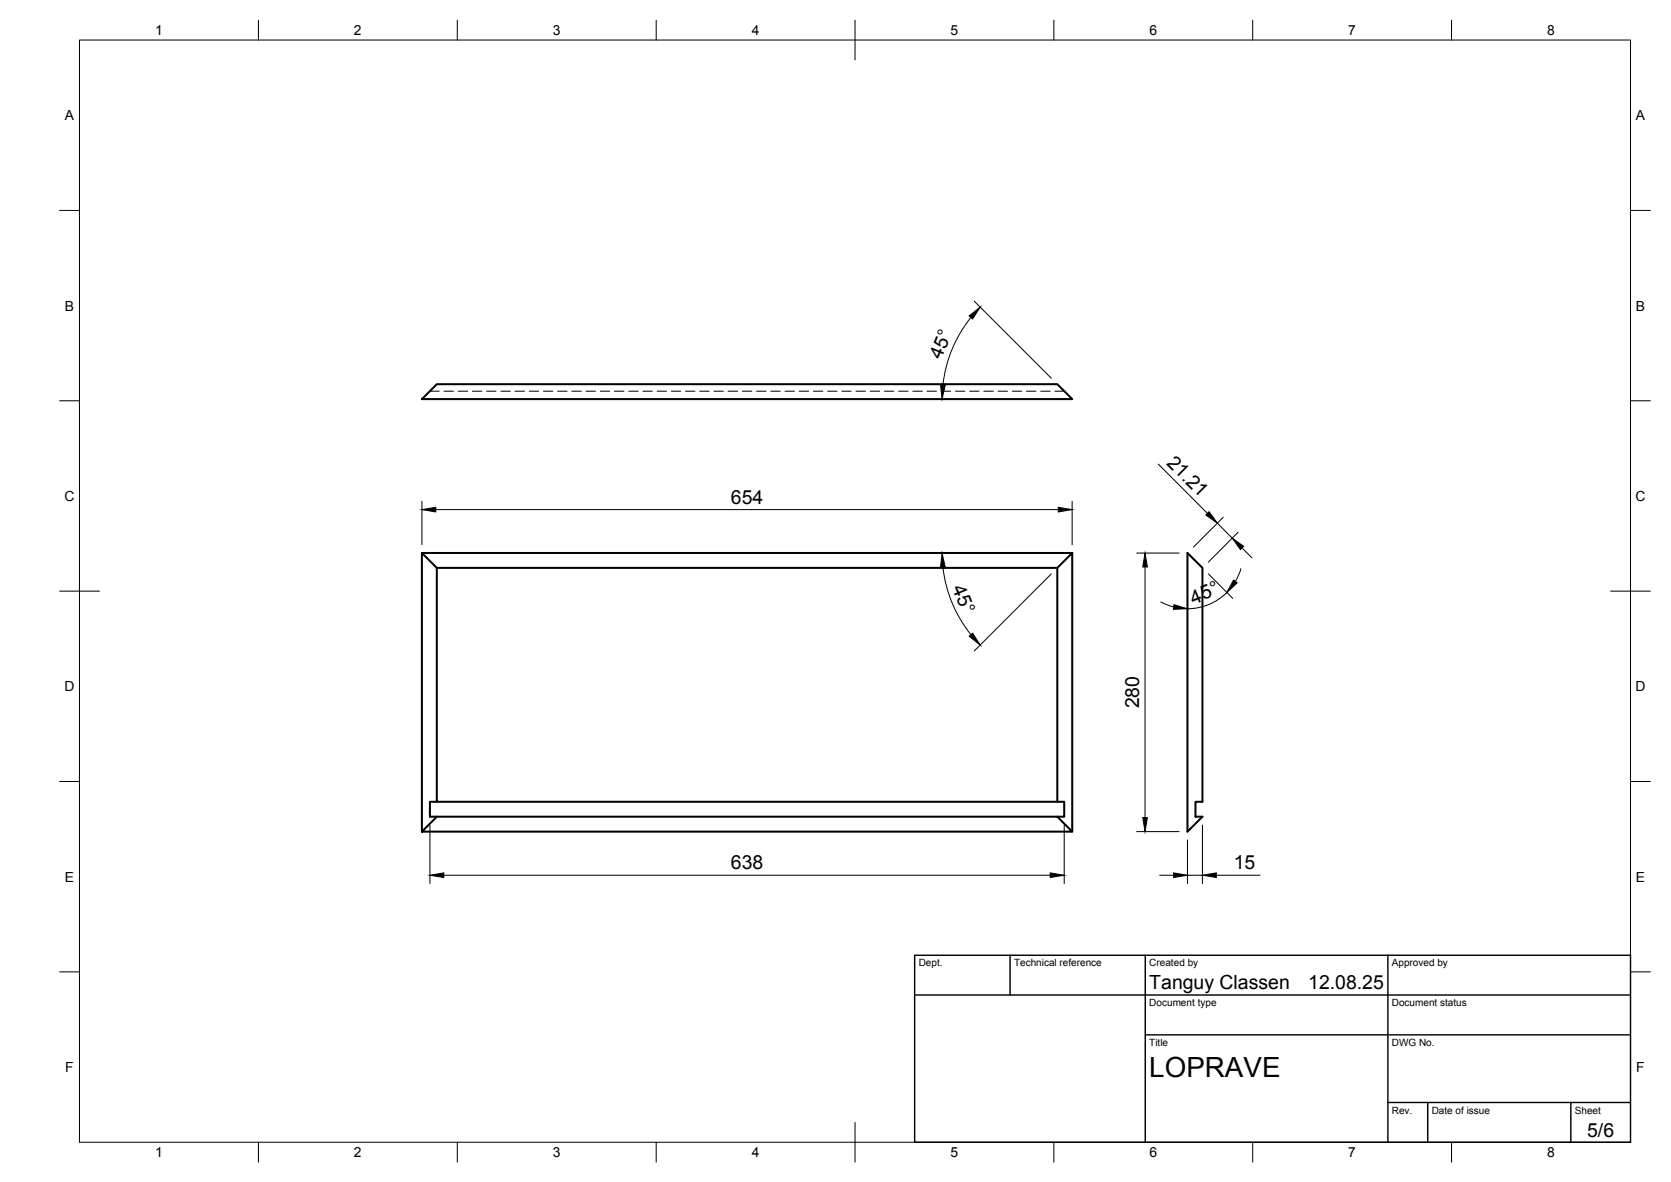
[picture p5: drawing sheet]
<svg xmlns="http://www.w3.org/2000/svg" width="420mm" height="297mm" viewBox="0 0 420 297" stroke-linecap="round" stroke-linejoin="round" font-family="sans-serif">
<!-- layer: Visible -->
<path d="M109.8 96.5h156.1l3.7 3.8h-163.5zM106.1 139v70M269.6 139h-163.5l3.7 3.7h156.1M298.6 139l3.7 3.7v58.8h-1.7v3.7h1.7l-3.7 3.8zM109.8 142.7v58.8h156.1M109.8 205.2h156.1l3.7 3.8h-163.5zM109.8 201.5h-1.7v3.7h1.7M265.9 205.2h1.7v-3.7h-1.7v-58.8l3.7-3.7v70" fill="none" stroke="#000" stroke-width=".51"/>
<!-- layer: Hidden -->
<g fill="none" stroke="#000" stroke-width=".25">
<path d="M108.1 98.3h2.3M111.6 98.3h2.4M115.2 98.3h2.4M118.8 98.3h2.4M122.4 98.3h2.3M125.9 98.3h2.4M129.5 98.3h2.4M133.1 98.3h2.3M136.7 98.3h2.3M140.2 98.3h2.4M143.8 98.3h2.4M147.4 98.3h2.3"/>
<path d="M150.9 98.3h2.4M154.5 98.3h2.4M158.1 98.3h2.4M161.6 98.3h2.4M165.2 98.3h2.4M168.8 98.3h2.4M172.4 98.3h2.4M175.9 98.3h2.4M179.5 98.3h2.4M183.1 98.3h2.4M186.6 98.3h2.4M190.2 98.3h2.4"/>
<path d="M193.8 98.3h2.4M197.4 98.3h2.3M200.9 98.3h2.4M204.5 98.3h2.4M208.1 98.3h2.4M211.7 98.3h2.3M215.2 98.3h2.4M218.8 98.3h2.4M222.4 98.3h2.3M226 98.3h2.3M229.5 98.3h2.4M233.1 98.3h2.4"/>
<path d="M236.7 98.3h2.3M240.2 98.3h2.4M243.8 98.3h2.4M247.4 98.3h2.4M251 98.3h2.3M254.5 98.3h2.4M258.1 98.3h2.4M261.7 98.3h2.4M265.2 98.3h2.4"/>
</g>
<!-- layer: BORDER -->
<g fill="none" stroke="#000" stroke-width=".25">
<path d="M20 10.1h390v276.9h-390zM65 5.1v5M115 5.1v5M165 5.1v5M215 5.1v10M265 5.1v5M315 5.1v5M365 5.1v5M15 52.9h5M410 52.9h5M15 100.7h5M410 100.7h5"/>
<path d="M15 148.6h10M405 148.6h10M15 196.4h5M410 196.4h5M15 244.2h5M410 244.2h5M65 287v5M115 287v5M165 287v5M215 282.1v9.9M265 287v5M315 287v5"/>
<path d="M365 287v5"/>
</g>
<!-- layer: TITLEBLOCK -->
<path d="M230 240.1h180v46.9h-180zM230 250h180M254 240.1v9.9M288 240.1v46.9M349 240.1v46.9M288 260.1h122M349 277.1h61M359 277.1v9.9M395 277.1v9.9" fill="none" stroke="#000" stroke-width=".36"/>
<!-- layer: FD_Dimensions -->
<g fill="none" stroke="#000" stroke-width=".25">
<path d="M244.1 79.8a32.7 32.7 0 0 0-7 17M245 75.7l19.4 19.4M291.3 116.6l12.3 12.4M106.1 126v10.9M109.6 128.1h156.5M269.6 126v10.9M285.8 139h10.7M306.1 131.5l3.7 3.7M307.6 130l-7.5 7.5M311.3 133.7l-7.5 7.6M312.3 137.7l2.5 2.5M237.1 142.5a32.7 32.7 0 0 0 7 17"/>
<path d="M264.4 144.2l-19.4 19.4M287.9 142.5v63M291.9 151.3l3.2 1.2M303.8 144.2l6.2 6.2M308.5 148.9a14 14 0 0 1-9.9 4.1M312 142.9l-1.4 3.2M108.1 207.3v14.7M111.6 219.9h152.5M267.6 207.3v14.7M285.8 209h10.7M291.6 219.9h3.5M298.6 211.1v10.9"/>
<path d="M298.6 219.9h3.7M302.3 207.3v14.7M305.8 219.9h11"/>
</g>
<g fill="#000" stroke="#000" stroke-width=".25">
<path d="M243.7 79.4l2.8-2.2-1.9 3zM236.5 96.8h1.2l-.8 3.5zM106.1 128.1l3.5-.6v1.2zM266.1 127.5l3.5 .6-3.5 .6zM304 128.6l2.1 2.9-2.9-2.1zM309.8 135.2l2.9 2.1-.8 .8zM236.9 139l.8 3.5h-1.2zM243.7 159.9l.9-.8 1.9 3zM287.9 139l.6 3.5h-1.2zM295.2 152l3.4 1-3.6 .1zM310.2 145.8l.9 .7-2.6 2.4zM108.1 219.9l3.5-.5v1.1z"/>
<path d="M264.1 219.4l3.5 .5-3.5 .6zM287.3 205.5h1.2l-.6 3.5zM295.1 219.4l3.5 .5-3.5 .6zM302.3 219.9l3.5-.5v1.1z"/>
</g>
<text font-size="7" x="289" y="270.6">LOPRAVE</text>
<g font-size="4.9">
<text x="236.7" y="90.5" transform="rotate(-68 236.7 90.5)">45°</text>
<text x="293.1" y="116.5" transform="rotate(45 293.1 116.5)">21.21</text>
<text x="183.8" y="126.6">654</text>
<text x="239.4" y="147.6" transform="rotate(68 239.4 147.6)">45°</text>
<text x="300.1" y="151.9" transform="rotate(-22 300.1 151.9)">45°</text>
<text x="286.4" y="178" transform="rotate(-90 286.4 178)">280</text>
<text x="183.8" y="218.5">638</text>
<text x="310.2" y="218.5">15</text>
<text x="289" y="248.5">Tanguy Classen</text>
<text x="329" y="248.5">12.08.25</text>
<text x="399.1" y="285.7">5/6</text>
</g>
<g font-size="3.5">
<text x="39" y="8.8">1</text>
<text x="89" y="8.8">2</text>
<text x="139" y="8.8">3</text>
<text x="189" y="8.8">4</text>
<text x="239" y="8.8">5</text>
<text x="289" y="8.8">6</text>
<text x="339" y="8.8">7</text>
<text x="389" y="8.8">8</text>
<text x="16.3" y="30.2">A</text>
<text x="411.3" y="30.2">A</text>
<text x="16.3" y="78">B</text>
<text x="411.3" y="78">B</text>
<text x="16.2" y="125.9">C</text>
<text x="411.2" y="125.9">C</text>
<text x="16.2" y="173.7">D</text>
<text x="411.2" y="173.7">D</text>
<text x="16.3" y="221.6">E</text>
<text x="411.3" y="221.6">E</text>
<text x="16.4" y="269.4">F</text>
<text x="411.4" y="269.4">F</text>
<text x="39" y="290.8">1</text>
<text x="89" y="290.8">2</text>
<text x="139" y="290.8">3</text>
<text x="189" y="290.8">4</text>
<text x="239" y="290.8">5</text>
<text x="289" y="290.8">6</text>
<text x="339" y="290.8">7</text>
<text x="389" y="290.8">8</text>
</g>
<g font-size="2.5">
<text x="231" y="242.9">Dept.</text>
<text x="255" y="242.9">Technical reference</text>
<text x="289" y="242.9">Created by</text>
<text x="350" y="242.9">Approved by</text>
<text x="289" y="252.8">Document type</text>
<text x="350" y="252.8">Document status</text>
<text x="289" y="262.9">Title</text>
<text x="350" y="262.9">DWG No.</text>
<text x="350" y="279.9">Rev.</text>
<text x="360" y="279.9">Date of issue</text>
<text x="396" y="279.9">Sheet</text>
</g>
</svg>
